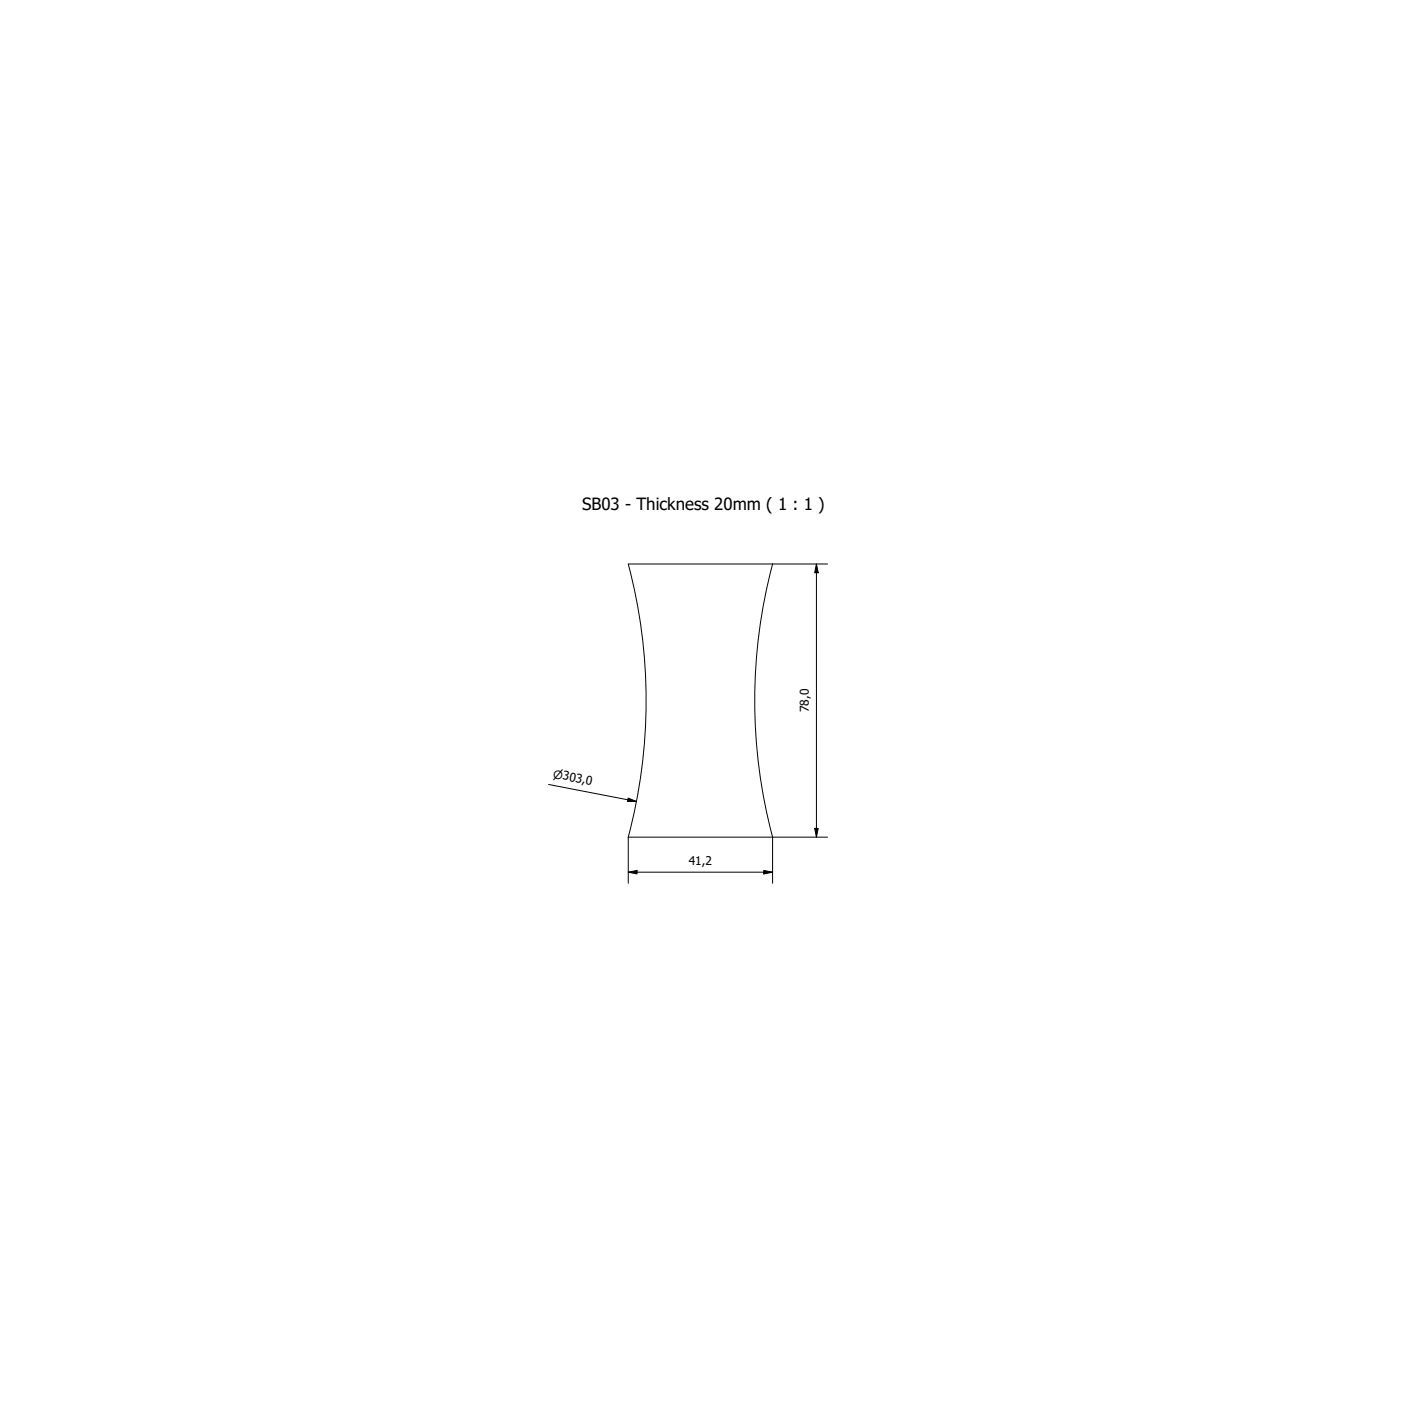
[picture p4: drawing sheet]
<svg xmlns="http://www.w3.org/2000/svg" width="400mm" height="400mm" viewBox="0 0 400 400" stroke-linecap="round" stroke-linejoin="round" font-family="sans-serif">
<!-- layer: Visible (ISO) -->
<path d="M179.4 161.1l41.2-.1a151.6 151.6 0 0 0 0 78l-41.2 .1a151.5 151.5 0 0 0 0-78z" fill="none" stroke="#000" stroke-width=".29"/>
<!-- layer: Dimension (ISO) -->
<path d="M220.6 161h15.7M233.1 161l.5 2.6h-1zM233.1 161v78M156.6 224l25.1 4.9M179.4 227.9l2.3 1h-2.5zM179.4 239v13.2M232.6 236.5h1l-.5 2.5zM236.3 239h-15.7v13.2M179.4 249l2.5-.5v1.1zM179.4 249h41.2M218.1 248.5l2.5 .5-2.5 .6z" fill="none" stroke="#000" stroke-width=".29"/>
<path d="M233.1 161l.5 2.6h-1zM179.4 227.9l2.3 1h-2.5zM232.6 236.5h1l-.5 2.5zM179.4 249l2.5-.5v1.1zM218.1 248.5l2.5 .5-2.5 .6z" fill="#000"/>
<text font-size="4.8" x="166.2" y="145.6">SB03 - Thickness 20mm ( 1 : 1 )</text>
<g font-size="3.4">
<text x="231" y="203.4" transform="rotate(-90 231 203.4)">78,0</text>
<text x="196.7" y="246.9">41,2</text>
</g>
<text font-size="3.3" x="157.8" y="222" transform="rotate(11 157.8 222)">⌀303,0</text>
</svg>
